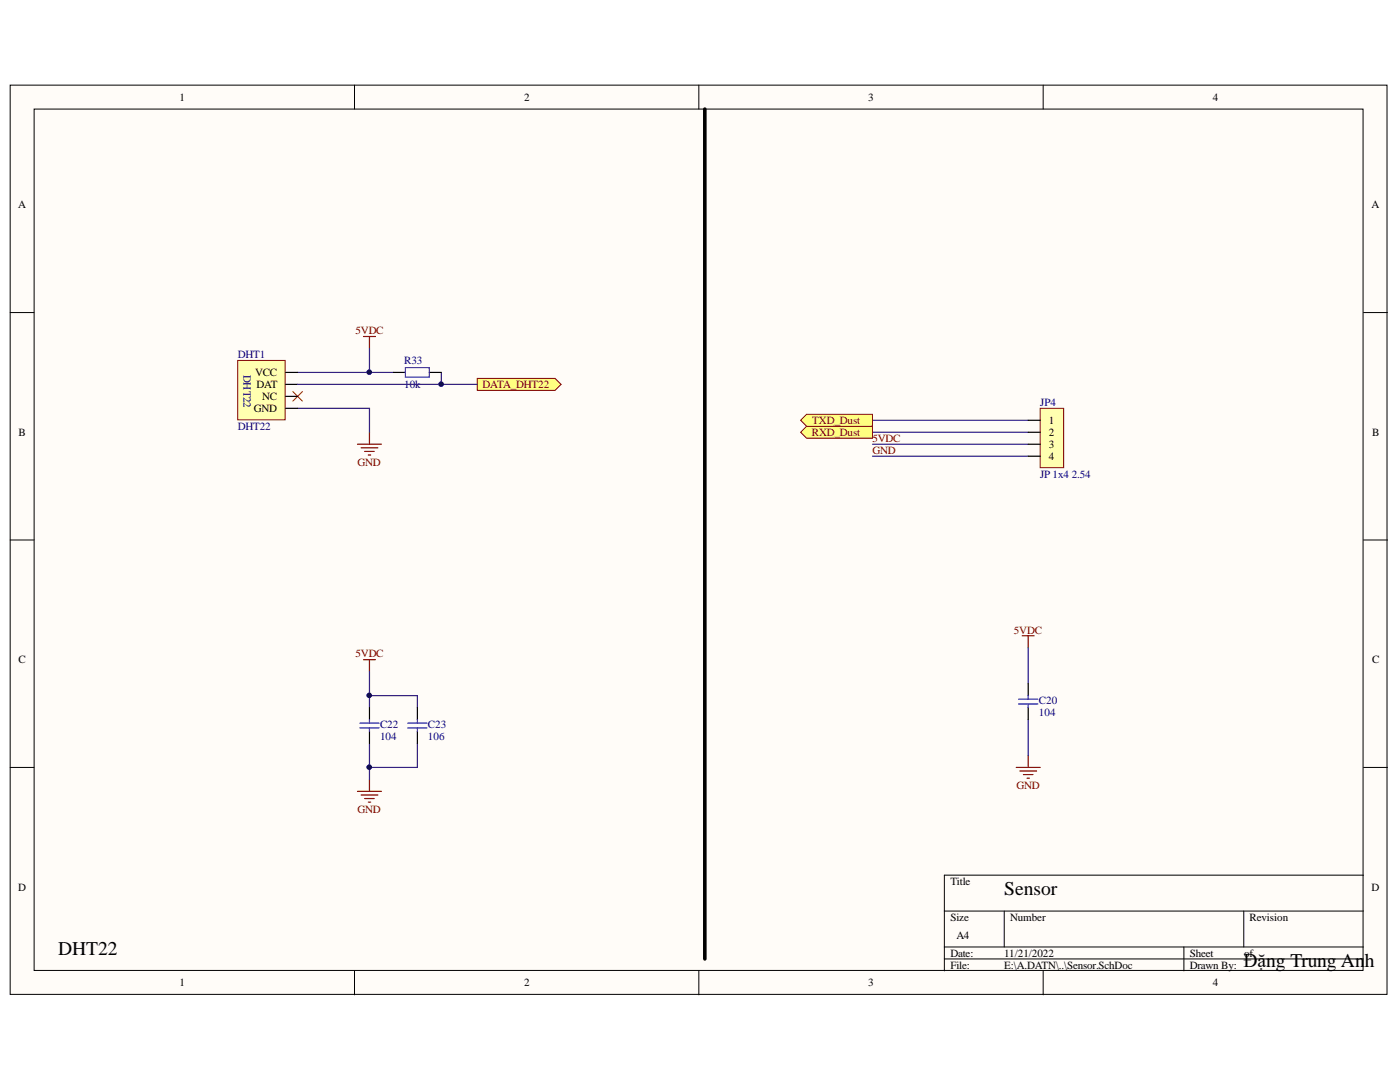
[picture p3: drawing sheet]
<svg xmlns="http://www.w3.org/2000/svg" width="279mm" height="216mm" viewBox="0 0 279 216" stroke-linecap="round" stroke-linejoin="round" font-family="sans-serif">
<g fill="#fffcf8" stroke="#000" stroke-width=".2">
<path d="M2 17h274.8v181.4h-274.8z"/>
<path d="M6.8 21.8h265.2v171.8h-265.2z"/>
</g>
<g fill="none" stroke="#000" stroke-width=".2">
<path d="M70.7 17v4.8M139.5 17v4.8M208.2 17v4.8M2 62.4h4.8M272.1 62.4h4.8M2 107.7h4.8M272.1 107.7h4.8M2 153.1h4.8M272.1 153.1h4.8M272.1 174.6h-83.6v19.1M70.7 193.7v4.8M139.5 193.7v4.8"/>
<path d="M188.5 181.8h83.6M188.5 189h83.6M188.5 191.3h83.6M200.4 181.8v7.2M208.2 193.7v4.8M236.3 189v4.7M248.2 181.8v7.2"/>
</g>
<path d="M140.7 21.8v169.5" fill="none" stroke="#000" stroke-width=".72"/>
<path d="M72.5 67.1h2.4M73.7 67.1v2.4M71.3 88.6h4.8M72.1 89.4h3.3M72.8 90.1h1.9M73.5 90.8h.5M73.7 86.3v2.3" fill="none" stroke="#800000" stroke-width=".24"/>
<path d="M58.4 78.1l2 1.9M60.4 78.1l-2 1.9" fill="none" stroke="#f00" stroke-width=".2"/>
<path d="M73.7 69.5v4.8h-14.3M73.7 74.3h4.8M88.1 74.3v2.4M59.4 81.5h14.3v4.8" fill="none" stroke="#351c75" stroke-width=".24"/>
<g fill="#000080" stroke="#000080" stroke-width=".2">
<circle cx="73.7" cy="74.3" r=".43"/>
<circle cx="88" cy="76.7" r=".43"/>
</g>
<path d="M95.2 75.5h15.6l1.2 1.2-1.2 1.2h-15.6z" fill-rule="evenodd" fill="#ffff80" stroke="#800000" stroke-width=".2"/>
<path d="M47.4 71.9h9.5v11.9h-9.5z" fill="#ffffb0" stroke="#800000" stroke-width=".2"/>
<path d="M57 74.3h2.4M57 76.7h2.4M57 79.1h2.4M78.5 74.3h2.4M85.7 74.3h2.4M57 81.5h2.4M205.2 136.4v2.4M73.7 141.2v2.4M73.7 146v2.4M83.3 141.2v2.4M83.3 146v2.4M205.2 141.2v2.4" fill="none" stroke="#000" stroke-width=".24"/>
<g fill="none" stroke="#800000" stroke-width=".24">
<path d="M72.5 131.6h2.4M73.7 131.6v2.4M204 126.9h2.4M205.2 126.9v2.3M71.3 157.9h4.8M72.1 158.6h3.3M72.8 159.3h1.9M73.7 155.5v2.4M202.8 153.1h4.8M203.5 153.8h3.4M204.2 154.6h2M205 155.3h.4"/>
<path d="M205.2 150.7v2.4M73.5 160.1h.5"/>
</g>
<path d="M59.4 76.7h35.8M174.1 83.9h31.1M174.1 86.3h31.1M174.1 88.6h31.1M174.1 91h31.1M73.7 134v7.2M73.7 138.8h9.6v2.4M205.2 129.2v7.2M73.7 148.4v7.1M83.3 148.4v4.7h-9.6M205.2 143.6v7.1" fill="none" stroke="#351c75" stroke-width=".24"/>
<g fill="none" stroke="#00f" stroke-width=".24">
<path d="M80.9 73.4h4.8v1.9h-4.8zM203.3 139.5h3.8M205.2 138.8v.7M71.8 145.2h3.8M71.8 144.3h3.8M73.7 143.6v.7M73.7 145.2v.8M81.4 145.2h3.8M81.4 144.3h3.8M83.3 143.6v.7M83.3 145.2v.8M203.3 140.5h3.8"/>
<path d="M205.2 140.5v.7"/>
</g>
<g fill="#000080" stroke="#000080" stroke-width=".2">
<circle cx="73.7" cy="138.8" r=".43"/>
<circle cx="73.7" cy="153.1" r=".43"/>
<circle cx="88" cy="76.7" r=".43"/>
</g>
<g fill="#ffff80" stroke="#800000" stroke-width=".2">
<path d="M159.8 86.3l1.2-1.2h13.1v2.3h-13.1z" fill-rule="evenodd"/>
<path d="M159.8 83.9l1.2-1.2h13.1v2.4h-13.1z" fill-rule="evenodd"/>
</g>
<path d="M207.6 81.5h4.7v11.8h-4.7z" fill="#ffffb0" stroke="#800000" stroke-width=".2"/>
<path d="M205.2 83.9h2.4M205.2 86.3h2.4M205.2 88.6h2.4M205.2 91h2.4" fill="none" stroke="#000" stroke-width=".24"/>
<g font-size="3.9">
<text x="200.4" y="178.6">Sensor</text>
<text x="11.6" y="190.5">DHT22</text>
<text x="248.2" y="192.9">Đặng Trung Anh</text>
</g>
<g font-size="2.2">
<text x="35.9" y="20.1">1</text>
<text x="104.6" y="20.1">2</text>
<text x="173.3" y="20.1">3</text>
<text x="242" y="20.1">4</text>
<text x="3.6" y="41.6">A</text>
<text x="273.7" y="41.6">A</text>
<text x="50.9" y="75">VCC</text>
<text x="51.2" y="77.4">DAT</text>
<text x="50.7" y="82.2">GND</text>
<text x="52.3" y="79.8">NC</text>
<text x="3.7" y="87">B</text>
<text x="209.3" y="84.6">1</text>
<text x="209.3" y="87">2</text>
<text x="209.3" y="89.3">3</text>
<text x="273.8" y="87">B</text>
<text x="209.3" y="91.8">4</text>
<text x="3.7" y="132.3">C</text>
<text x="273.8" y="132.3">C</text>
<text x="3.6" y="177.7">D</text>
<text x="189.7" y="176.5">Title</text>
<text x="273.7" y="177.7">D</text>
<text x="189.7" y="183.7">Size</text>
<text x="201.6" y="183.7">Number</text>
<text x="249.4" y="183.7">Revision</text>
<text x="189.7" y="190.9">Date:</text>
<text x="190.9" y="187.3">A4</text>
<text x="200.4" y="190.9">11/21/2022</text>
<text x="237.5" y="190.9">Sheet</text>
<text x="248.3" y="190.9">of</text>
<text x="35.9" y="196.8">1</text>
<text x="104.6" y="196.8">2</text>
<text x="173.3" y="196.8">3</text>
<text x="189.7" y="193.3">File:</text>
<text x="200.4" y="193.3">E:\A.DATN\..\Sensor.SchDoc</text>
<text x="237.5" y="193.3">Drawn By:</text>
<text x="242" y="196.8">4</text>
</g>
<g font-size="2.2" fill="#000080">
<text x="47.4" y="71.4">DHT1</text>
<text x="48.6" y="74.8" transform="rotate(90 48.6 74.8)">DHT22</text>
<text x="80.7" y="72.7">R33</text>
<text x="80.7" y="77.4">10k</text>
<text x="207.6" y="81">JP4</text>
<text x="47.4" y="85.8">DHT22</text>
<text x="207.6" y="95.3">JP 1x4 2.54</text>
<text x="207.3" y="140.5">C20</text>
<text x="207.3" y="142.9">104</text>
<text x="75.9" y="145.3">C22</text>
<text x="75.9" y="147.6">104</text>
<text x="85.4" y="145.3">C23</text>
<text x="85.4" y="147.6">106</text>
</g>
<g font-size="2.2" fill="#800000">
<text x="70.9" y="66.7">5VDC</text>
<text x="96.3" y="77.4">DATA_DHT22</text>
<text x="162" y="87">RXD_Dust</text>
<text x="162.1" y="84.6">TXD_Dust</text>
<text x="174.1" y="88.1">5VDC</text>
<text x="71.4" y="93">GND</text>
<text x="174.1" y="90.6">GND</text>
<text x="70.9" y="131.2">5VDC</text>
<text x="202.4" y="126.4">5VDC</text>
<text x="202.9" y="157.4">GND</text>
<text x="71.4" y="162.3">GND</text>
</g>
</svg>
